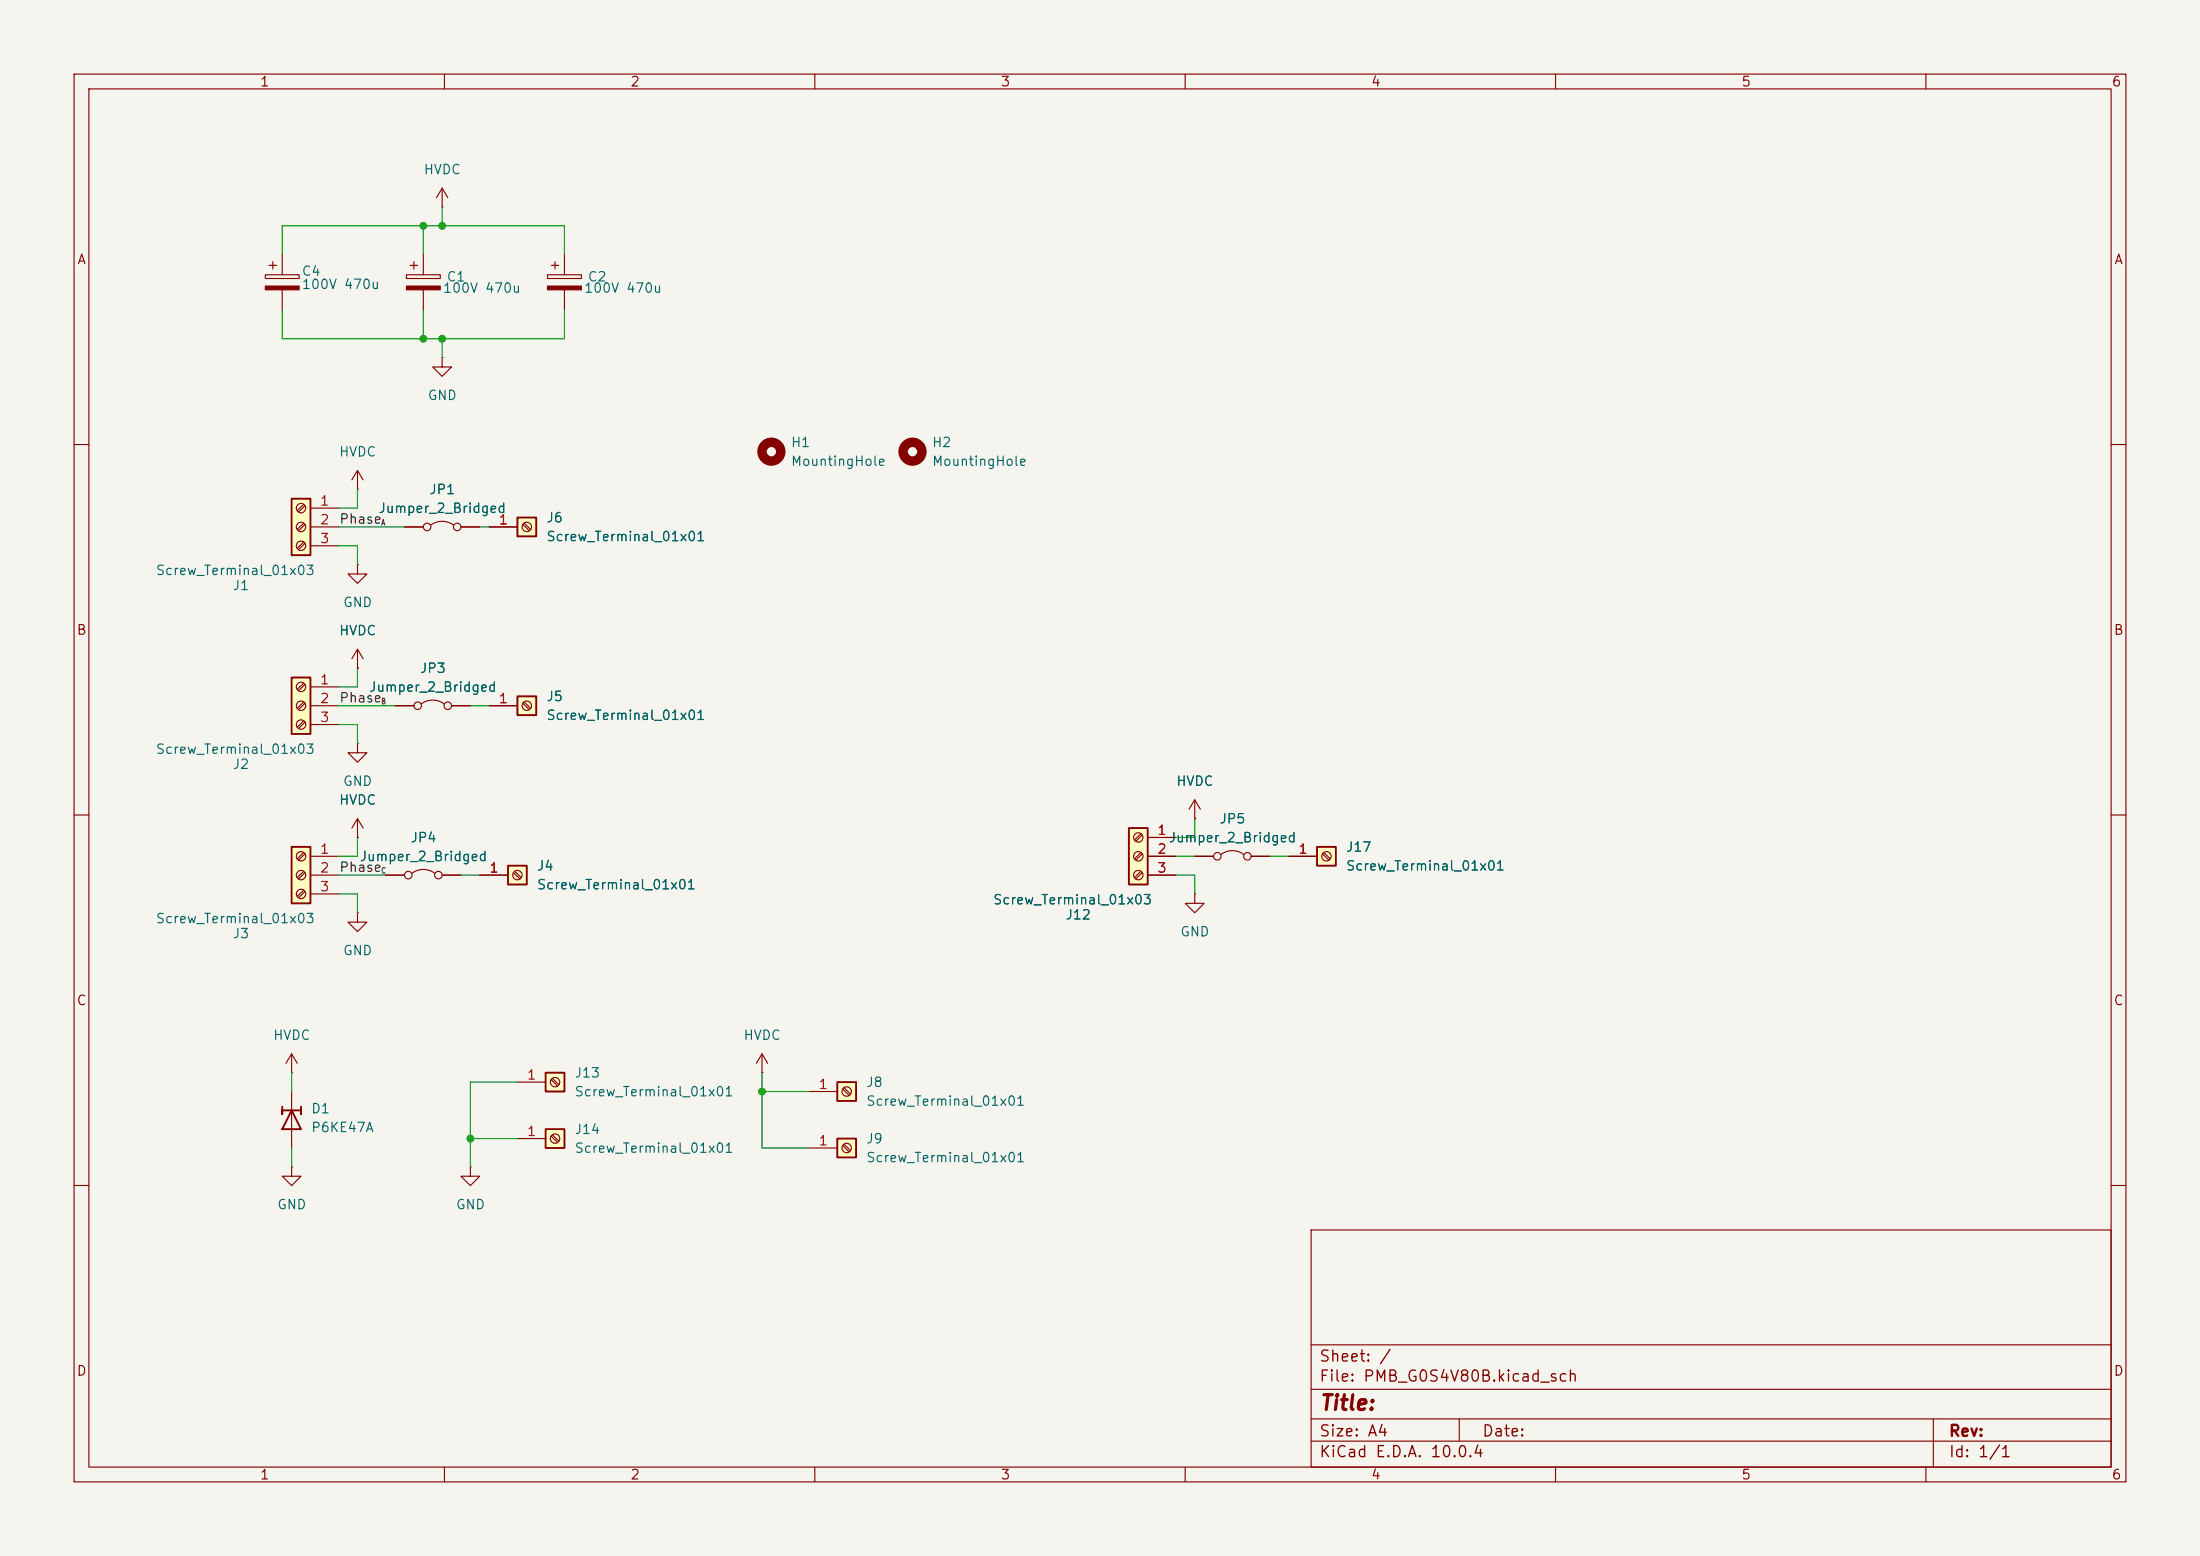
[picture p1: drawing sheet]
<svg xmlns="http://www.w3.org/2000/svg" width="297mm" height="210mm" viewBox="0 0 297 210" stroke-linecap="round" stroke-linejoin="round" font-family="sans-serif">
<path d="M0 0h297v210h-297z" fill="#f5f4ef" stroke="#f5f4ef" stroke-width=".14"/>
<g fill="none" stroke="#840000" stroke-width=".15">
<path d="M10 10h277v190h-277zM12 12h273v186h-273zM60 10v2M110 10v2M160 10v2M210 10v2M260 10v2M10 60h2M285 60h2M10 110h2M48.3 113h.1M48.3 110.5l-.8 1.3"/>
<path d="M48.3 110.5l.7 1.3M48.3 110.5v2.5M285 110h2M10 160h2M177 166h108v32h-108zM285 160h2M60 198v2M110 198v2M160 198v2M177 194.5h108M177 191.5h108M177 187.5h108"/>
<path d="M177 181.5h108M197 191.5v3M210 198v2M260 198v2M261 191.5v6.5"/>
</g>
<path d="M113 153.7h2.6v2.5h-2.6z" fill="#ffffc2"/>
<path d="M113 153.7h2.6v2.5h-2.6z" fill="none" stroke="#840000" stroke-width=".25"/>
<g fill="none" stroke="#840000" stroke-width=".15">
<path d="M48.3 123.2v1.3h1.2l-1.2 1.2-1.3-1.2h1.3M48.3 123.2h.1M109.2 154.9h3.8M113.8 154.6l.8 .8M113.9 154.4l.9 .9"/>
<circle cx="114.3" cy="154.9" r=".63"/>
</g>
<path d="M69.8 94h2.6v2.5h-2.6z" fill="#ffffc2"/>
<path d="M69.8 94h2.6v2.5h-2.6z" fill="none" stroke="#840000" stroke-width=".25"/>
<g fill="none" stroke="#840000" stroke-width=".15">
<path d="M53.3 95.3h2.6M56.9 95a2.54 2.54 0 0 1 3 0M61 95.3h2.5M66 95.3h3.8M70.6 94.9l.9 .9M70.8 94.7l.8 .9"/>
<circle cx="56.4" cy="95.3" r=".51"/>
<circle cx="60.5" cy="95.3" r=".51"/>
<circle cx="71.1" cy="95.2" r=".63"/>
</g>
<path d="M69.8 69.9h2.6v2.5h-2.6z" fill="#ffffc2"/>
<path d="M69.8 69.9h2.6v2.5h-2.6zM38.1 149.4v1v-.5h2.5v.5v-1M39.4 149.9l1.2 2.5h-2.5z" fill="none" stroke="#840000" stroke-width=".25"/>
<g fill="none" stroke="#840000" stroke-width=".15">
<path d="M48.3 76.2v1.3h1.2l-1.2 1.2-1.3-1.2h1.3M48.3 76.2h.1M66 71.1h3.8M70.6 70.8l.9 .8M70.8 70.6l.8 .9M48.3 90.2h.1M48.3 87.6l-.8 1.3M48.3 87.6l.7 1.3M48.3 87.6v2.6M39.4 144.8h.1M39.4 157.5v1.3h1.2l-1.2 1.2-1.3-1.2h1.3M39.4 157.5h.1"/>
<path d="M39.4 142.2l-.8 1.3M39.4 142.2l.7 1.3M39.4 142.2v2.6M39.4 147.3v7.6M63.5 157.5v1.3h1.3l-1.3 1.2-1.3-1.2h1.3M63.5 157.5h.1M102.9 144.8h.1M102.9 142.2l-.8 1.3M102.9 142.2l.7 1.3M102.9 142.2v2.6"/>
<circle cx="71.1" cy="71.1" r=".63"/>
</g>
<path d="M39.4 67.3h2.5v7.6h-2.5z" fill="#ffffc2"/>
<path d="M39.4 67.3h2.5v7.6h-2.5z" fill="none" stroke="#840000" stroke-width=".25"/>
<g fill="none" stroke="#840000" stroke-width=".15">
<path d="M73.9 37.1h4.6v.5h-4.6zM74.4 35.8h1M74.9 35.3v1M76.2 34.3v2.8M76.2 39.1v2.8M41 68.1l-.9 .8M41 70.6l-.9 .9M41 73.2l-.9 .8M41.2 68.2l-.9 .9M41.2 70.8l-.9 .8M41.2 73.3l-.9 .9M41.9 68.6h3.8"/>
<path d="M41.9 71.1h3.8M41.9 73.7h3.8"/>
<circle cx="40.6" cy="73.7" r=".63"/>
<circle cx="40.6" cy="68.6" r=".63"/>
<circle cx="40.6" cy="71.1" r=".63"/>
</g>
<path d="M73.9 38.6h4.6v.5h-4.6z" fill="#840000" stroke="#840000" stroke-width=".15"/>
<circle cx="104.1" cy="61" r="1.27" fill="none" stroke="#840000" stroke-width="1.3"/>
<path d="M152.4 111.8h2.5v7.6h-2.5z" fill="#ffffc2"/>
<path d="M152.4 111.8h2.5v7.6h-2.5z" fill="none" stroke="#840000" stroke-width=".25"/>
<g fill="none" stroke="#840000" stroke-width=".15">
<path d="M154 112.5l-.8 .9M154 115.1l-.8 .8M154 117.6l-.8 .8M154.2 112.7l-.9 .8M154.2 115.2l-.9 .9M154.2 117.8l-.9 .8M154.9 113h3.8M154.9 115.6h3.8M154.9 118.1h3.8"/>
<circle cx="153.7" cy="118.1" r=".63"/>
<circle cx="153.7" cy="115.6" r=".63"/>
<circle cx="153.7" cy="113" r=".63"/>
</g>
<path d="M39.4 114.3h2.5v7.6h-2.5z" fill="#ffffc2"/>
<path d="M39.4 114.3h2.5v7.6h-2.5z" fill="none" stroke="#840000" stroke-width=".25"/>
<g fill="none" stroke="#840000" stroke-width=".15">
<path d="M41 115.1l-.9 .8M41 117.6l-.9 .8M41.2 115.2l-.9 .9M41.2 117.8l-.9 .8M41.9 115.6h3.8M41.9 118.1h3.8M48.3 100.3v1.3h1.2l-1.2 1.3-1.3-1.3h1.3M48.3 100.3h.1M41 120.1l-.9 .9M41.2 120.3l-.9 .9M41.9 120.7h3.8"/>
<circle cx="40.6" cy="118.1" r=".63"/>
<circle cx="40.6" cy="115.6" r=".63"/>
<circle cx="40.6" cy="120.6" r=".63"/>
</g>
<path d="M39.4 91.4h2.5v7.7h-2.5z" fill="#ffffc2"/>
<path d="M39.4 91.4h2.5v7.7h-2.5z" fill="none" stroke="#840000" stroke-width=".25"/>
<g fill="none" stroke="#840000" stroke-width=".15">
<path d="M54.9 37.1h4.5v.5h-4.5zM55.4 35.8h1M55.9 35.3v1M57.1 34.3v2.8M57.1 39.1v2.8M59.7 27.9h.1M59.7 25.4l-.8 1.3M59.7 25.4l.8 1.3M59.7 25.4v2.5M48.3 66h.1M48.3 63.5l-.8 1.3M48.3 63.5l.7 1.3"/>
<path d="M48.3 63.5v2.5M54.6 71.1h2.5M58.2 70.9a2.54 2.54 0 0 1 3 0M62.2 71.1h2.6M41 92.2l-.9 .8M41 94.7l-.9 .9M41 97.3l-.9 .8M41.2 92.4l-.9 .8M41.2 94.9l-.9 .9M41.2 97.5l-.9 .8M41.9 92.7h3.8M41.9 95.3h3.8"/>
<path d="M41.9 97.8h3.8M52.1 118.1h2.5M55.6 117.9a2.54 2.54 0 0 1 3.1 0M59.7 118.1h2.5"/>
<circle cx="57.7" cy="71.1" r=".51"/>
<circle cx="61.7" cy="71.1" r=".51"/>
<circle cx="40.6" cy="97.8" r=".63"/>
<circle cx="40.6" cy="92.7" r=".63"/>
<circle cx="40.6" cy="95.2" r=".63"/>
<circle cx="55.1" cy="118.1" r=".51"/>
<circle cx="59.2" cy="118.1" r=".51"/>
</g>
<path d="M54.9 38.6h4.5v.5h-4.5z" fill="#840000" stroke="#840000" stroke-width=".15"/>
<path d="M68.6 116.8h2.5v2.6h-2.5z" fill="#ffffc2"/>
<path d="M68.6 116.8h2.5v2.6h-2.5z" fill="none" stroke="#840000" stroke-width=".25"/>
<g fill="none" stroke="#840000" stroke-width=".15">
<path d="M35.8 37.1h4.6v.5h-4.6zM36.3 35.8h1M36.8 35.3v1M38.1 34.3v2.8M38.1 39.1v2.8M59.7 48.3v1.2h1.3l-1.3 1.3-1.3-1.3h1.3M59.7 48.3h.1M64.8 118.1h3.8M69.3 117.8l.9 .8M69.5 117.6l.9 .8"/>
<circle cx="69.8" cy="118.1" r=".63"/>
</g>
<path d="M35.8 38.6h4.6v.5h-4.6z" fill="#840000" stroke="#840000" stroke-width=".15"/>
<path d="M73.7 144.8h2.5v2.5h-2.5z" fill="#ffffc2"/>
<path d="M73.7 144.8h2.5v2.5h-2.5z" fill="none" stroke="#840000" stroke-width=".25"/>
<g fill="none" stroke="#840000" stroke-width=".15">
<path d="M69.8 146.1h3.9M74.4 145.7l.9 .9M74.6 145.5l.8 .9"/>
<circle cx="74.9" cy="146" r=".63"/>
</g>
<path d="M73.7 152.4h2.5v2.5h-2.5z" fill="#ffffc2"/>
<path d="M73.7 152.4h2.5v2.5h-2.5z" fill="none" stroke="#840000" stroke-width=".25"/>
<g fill="none" stroke="#840000" stroke-width=".15">
<path d="M69.8 153.7h3.9M74.4 153.3l.9 .9M74.6 153.2l.8 .8"/>
<circle cx="74.9" cy="153.7" r=".63"/>
</g>
<circle cx="123.2" cy="61" r="1.27" fill="none" stroke="#840000" stroke-width="1.3"/>
<path d="M177.8 114.3h2.5v2.5h-2.5z" fill="#ffffc2"/>
<path d="M177.8 114.3h2.5v2.5h-2.5z" fill="none" stroke="#840000" stroke-width=".25"/>
<g fill="none" stroke="#840000" stroke-width=".15">
<path d="M161.3 110.5h.1M161.3 115.6h2.5M161.3 108l-.8 1.2M161.3 108l.8 1.2M161.3 108v2.5M164.8 115.3a2.54 2.54 0 0 1 3.1 0M168.9 115.6h2.5M174 115.6h3.8M178.5 115.2l.9 .9M178.7 115.1l.9 .8M161.3 120.7v1.2h1.3l-1.3 1.3-1.3-1.3h1.3M161.3 120.7h.1"/>
<circle cx="164.3" cy="115.6" r=".51"/>
<circle cx="168.4" cy="115.6" r=".51"/>
<circle cx="179.1" cy="115.6" r=".63"/>
</g>
<path d="M113 146.1h2.6v2.5h-2.6z" fill="#ffffc2"/>
<path d="M113 146.1h2.6v2.5h-2.6z" fill="none" stroke="#840000" stroke-width=".25"/>
<g fill="none" stroke="#840000" stroke-width=".15">
<path d="M54.6 71.1h2.5M62.2 71.1h2.6M66 71.1h3.8M48.3 90.2h.1M53.3 95.3h2.6M61 95.3h2.5M66 95.3h3.8M48.3 113h.1M52.1 118.1h2.5M59.7 118.1h2.5M64.8 118.1h3.8M154.9 118.1h3.8"/>
<path d="M154.9 113h3.8M154.9 115.6h3.8M161.3 110.5h.1M161.3 115.6h2.5M168.9 115.6h2.5M174 115.6h3.8M109.2 147.3h3.8M113.8 147l.8 .8M113.9 146.8l.9 .9"/>
<circle cx="114.3" cy="147.3" r=".63"/>
</g>
<g fill="none" stroke="#009600" stroke-width=".15">
<path d="M38.1 34.3v-3.8h38.1v3.8M57.1 30.5v3.8M59.7 27.9v2.6M38.1 41.9v3.8h38.1v-3.8M57.1 41.9v3.8M59.7 45.7v2.6M45.7 73.7h2.6v2.5M45.7 71.1h8.9M48.3 66v2.6h-2.6M64.8 71.1h1.2M45.7 97.8h2.6v2.5M45.7 95.3h7.6"/>
<path d="M48.3 90.2v2.5h-2.6M63.5 95.3h2.5M45.7 118.1h6.4M48.3 113v2.6h-2.6M62.2 118.1h2.6M158.7 115.6h2.6M158.7 118.1h2.6v2.6M161.3 110.5v2.5h-2.6M171.4 115.6h2.6M45.7 120.7h2.6v2.5M39.4 144.8v2.5M39.4 154.9v2.6"/>
<path d="M63.5 153.7h6.3M69.8 146.1h-6.3v11.4M102.9 144.8v10.1h6.3M102.9 147.3h6.3"/>
</g>
<g fill="#009600" stroke="#009600" stroke-width=".14">
<circle cx="63.5" cy="153.7" r=".46"/>
<circle cx="102.9" cy="147.3" r=".46"/>
<circle cx="57.1" cy="30.5" r=".46"/>
<circle cx="57.1" cy="45.7" r=".46"/>
<circle cx="59.7" cy="45.7" r=".46"/>
<circle cx="59.7" cy="30.5" r=".46"/>
</g>
<text font-size="2" fill="#840000" x="178" y="190.8">Title:</text>
<g font-size="1.5" fill="#840000">
<text x="178" y="184.2">Sheet: /</text>
<text x="178" y="186.9">File: PMB_G0S4V80B.kicad_sch</text>
<text x="178" y="197.1">KiCad E.D.A. 10.0.4</text>
<text x="178" y="194.3">Size: A4</text>
<text x="200" y="194.3">Date:</text>
<text x="263" y="194.3">Rev:</text>
<text x="263" y="197.1">Id: 1/1</text>
</g>
<g font-size="1.3" fill="#840000">
<text x="35" y="12">1</text>
<text x="85" y="12">2</text>
<text x="135" y="12">3</text>
<text x="185" y="12">4</text>
<text x="235" y="12">5</text>
<text x="285" y="12">6</text>
<text x="10.3" y="36">A</text>
<text x="285.3" y="36">A</text>
<text x="10.3" y="86">B</text>
<text x="285.3" y="86">B</text>
<text x="10.3" y="136">C</text>
<text x="285.3" y="136">C</text>
<text x="10.3" y="186">D</text>
<text x="285.3" y="186">D</text>
<text x="35" y="200">1</text>
<text x="85" y="200">2</text>
<text x="135" y="200">3</text>
<text x="185" y="200">4</text>
<text x="235" y="200">5</text>
<text x="285" y="200">6</text>
</g>
<g font-size="1.3" fill="#006464">
<text x="57.1" y="23.8">HVDC</text>
<text x="40.6" y="37.5">C4</text>
<text x="40.6" y="39.3">100V 470u</text>
<text x="59.7" y="39.8">100V 470u</text>
<text x="60.2" y="38.3">C1</text>
<text x="78.7" y="39.8">100V 470u</text>
<text x="79.3" y="38.3">C2</text>
<text x="57.7" y="54.3">GND</text>
<text x="45.7" y="61.9">HVDC</text>
<text x="106.7" y="60.7">H1</text>
<text x="106.7" y="63.2">MountingHole</text>
<text x="125.7" y="60.7">H2</text>
<text x="125.7" y="63.2">MountingHole</text>
<text x="51" y="69.6">Jumper_2_Bridged</text>
<text x="57.9" y="67">JP1</text>
<text x="73.7" y="70.8">J6</text>
<text x="20.9" y="77.9">Screw_Terminal_01x03</text>
<text x="73.7" y="73.4">Screw_Terminal_01x01</text>
<text x="31.3" y="80">J1</text>
<text x="46.2" y="82.3">GND</text>
<text x="45.7" y="86.1">HVDC</text>
<text x="49.7" y="93.7">Jumper_2_Bridged</text>
<text x="56.6" y="91.1">JP3</text>
<text x="73.7" y="95">J5</text>
<text x="73.7" y="97.5">Screw_Terminal_01x01</text>
<text x="20.9" y="102.1">Screw_Terminal_01x03</text>
<text x="31.3" y="104.1">J2</text>
<text x="46.2" y="106.4">GND</text>
<text x="158.7" y="106.4">HVDC</text>
<text x="45.7" y="108.9">HVDC</text>
<text x="164.5" y="111.5">JP5</text>
<text x="48.5" y="116.5">Jumper_2_Bridged</text>
<text x="55.3" y="114">JP4</text>
<text x="72.4" y="117.8">J4</text>
<text x="157.7" y="114">Jumper_2_Bridged</text>
<text x="181.6" y="115.3">J17</text>
<text x="181.6" y="117.8">Screw_Terminal_01x01</text>
<text x="20.9" y="124.9">Screw_Terminal_01x03</text>
<text x="72.4" y="120.4">Screw_Terminal_01x01</text>
<text x="134" y="122.4">Screw_Terminal_01x03</text>
<text x="143.7" y="124.4">J12</text>
<text x="31.3" y="127">J3</text>
<text x="46.2" y="129.2">GND</text>
<text x="159.3" y="126.7">GND</text>
<text x="36.8" y="140.7">HVDC</text>
<text x="100.3" y="140.7">HVDC</text>
<text x="77.5" y="145.8">J13</text>
<text x="77.5" y="148.3">Screw_Terminal_01x01</text>
<text x="116.8" y="147">J8</text>
<text x="116.8" y="149.6">Screw_Terminal_01x01</text>
<text x="41.9" y="150.6">D1</text>
<text x="41.9" y="153.1">P6KE47A</text>
<text x="77.5" y="153.4">J14</text>
<text x="77.5" y="155.9">Screw_Terminal_01x01</text>
<text x="116.8" y="154.6">J9</text>
<text x="116.8" y="157.2">Screw_Terminal_01x01</text>
<text x="37.3" y="163.5">GND</text>
<text x="61.5" y="163.5">GND</text>
</g>
<g font-size="1.3" fill="#a90000">
<text x="43.1" y="68.6">1</text>
<text x="43.1" y="71.1">2</text>
<text x="67.2" y="71.1">1</text>
<text x="43.1" y="73.6">3</text>
<text x="43.1" y="92.7">1</text>
<text x="43.1" y="95.2">2</text>
<text x="67.2" y="95.2">1</text>
<text x="43.1" y="97.8">3</text>
<text x="156.1" y="113">1</text>
<text x="43.1" y="115.5">1</text>
<text x="43.1" y="118.1">2</text>
<text x="66" y="118.1">1</text>
<text x="156.1" y="115.5">2</text>
<text x="156.1" y="118.1">3</text>
<text x="175.2" y="115.5">1</text>
<text x="43.1" y="120.6">3</text>
<text x="71" y="146">1</text>
<text x="110.4" y="147.3">1</text>
<text x="71" y="153.6">1</text>
<text x="110.4" y="154.9">1</text>
</g>
<g font-size="1.3" fill="#0f0f0f">
<text x="45.7" y="71">Phase</text>
<text x="45.7" y="95.1">Phase</text>
<text x="45.7" y="118">Phase</text>
</g>
<g font-size=".8" fill="#0f0f0f">
<text x="51.4" y="71.1">A</text>
<text x="51.4" y="95.2">B</text>
<text x="51.4" y="118.1">C</text>
</g>
</svg>
